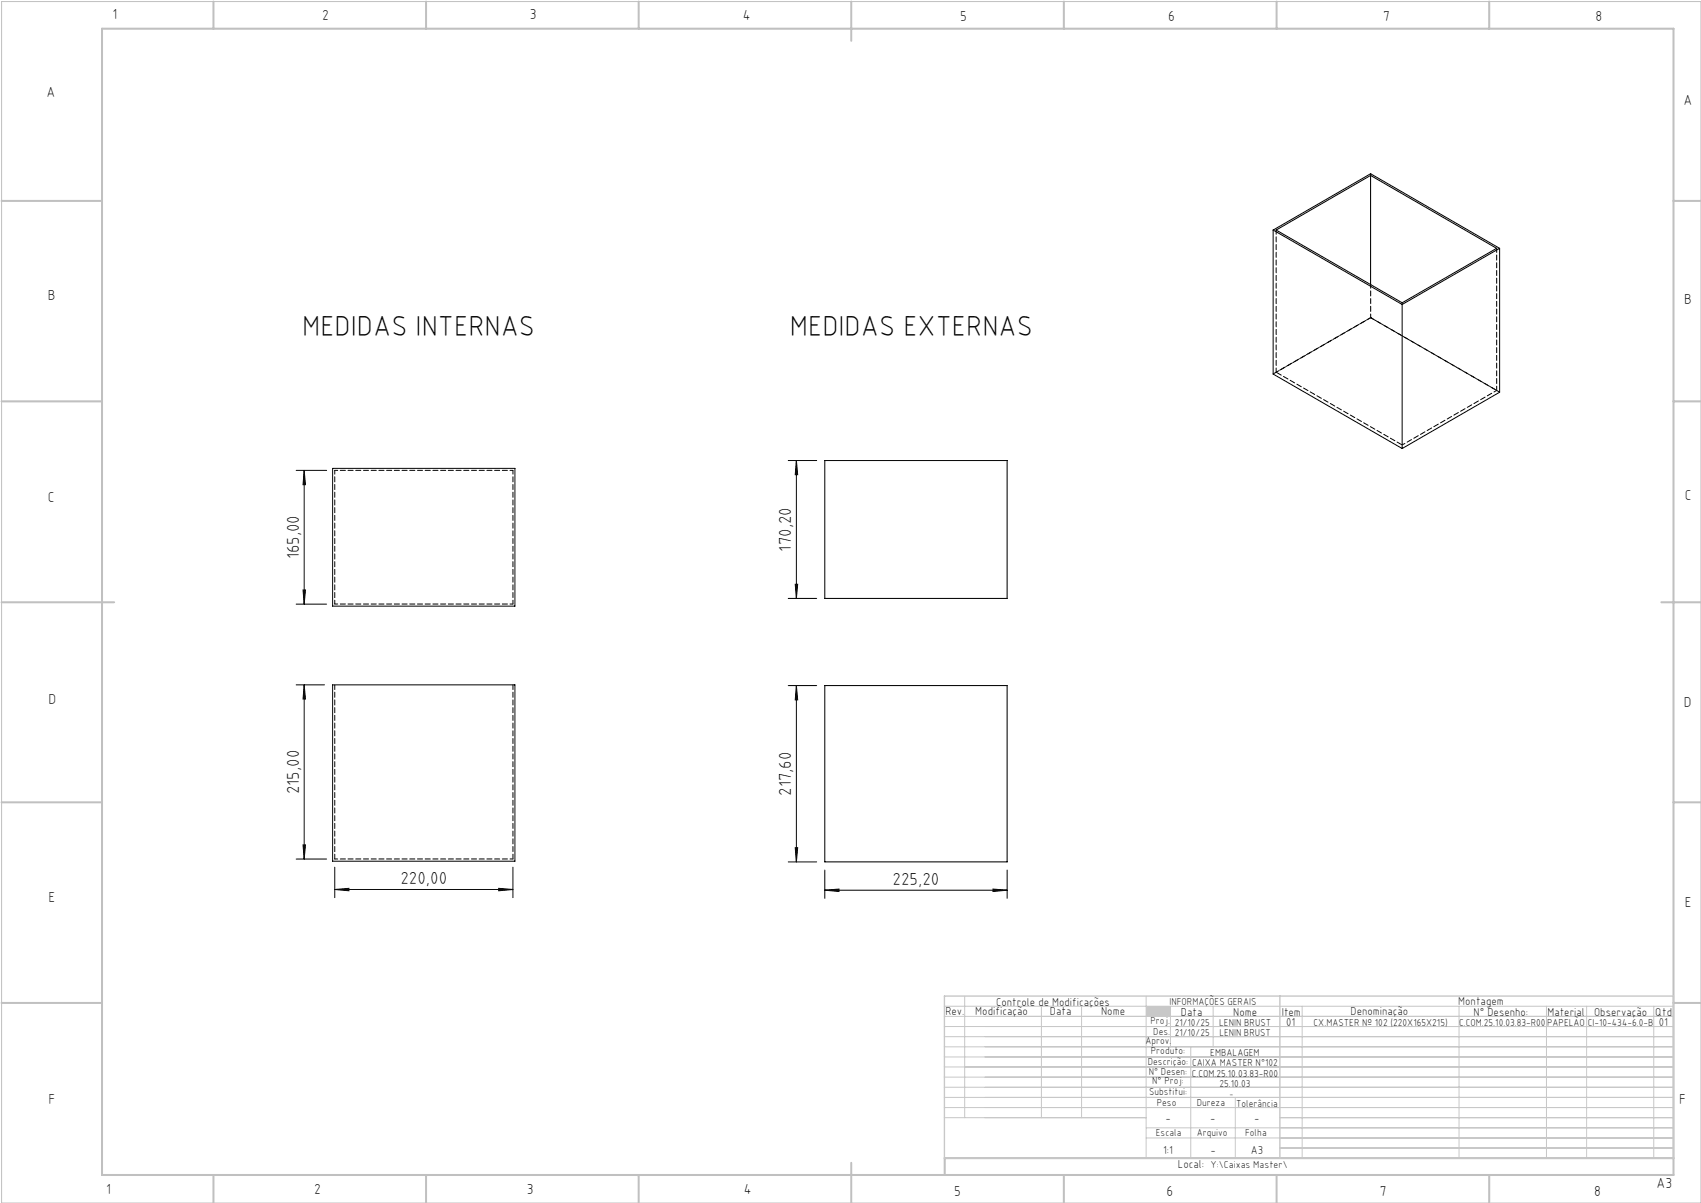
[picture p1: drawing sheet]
<svg xmlns="http://www.w3.org/2000/svg" width="420mm" height="297mm" viewBox="0 0 420 297" stroke-linecap="round" stroke-linejoin="round" font-family="sans-serif">
<path d="M.4 .4h419.6v296.6h-419.6z" fill="none" stroke="#c0c0c0" stroke-width=".25"/>
<g fill="none" stroke="#c0c0c0" stroke-width=".5">
<path d="M25.2 7.1h388v283h-388zM52.7 .4v6.7M105.2 .4v6.7M157.7 .4v6.7M210.2 .4v9.7M262.7 .4v6.7M315.2 .4v6.7M367.7 .4v6.7M.4 49.6h24.8M413.2 49.6h6.8M.4 99.1h24.8M413.2 99.1h6.8"/>
<path d="M.4 148.7h27.8M410.2 148.7h9.8M.4 198.1h24.8M413.2 198.1h6.8M.4 247.6h24.8M413.2 247.6h6.8M52.7 290.1v6.9M105.2 290.1v6.9M157.7 290.1v6.9M210.2 287.1v9.9M262.7 290.1v6.9M315.2 290.1v6.9"/>
<path d="M367.7 290.1v6.9M413.2 285.9h-179.9v4.2"/>
</g>
<g fill="none" stroke="#c3c8d2" stroke-width=".25">
<path d="M233.2 250.9h180M233.2 248.4h180M233.2 253.4h180M233.2 255.9h180M233.2 258.4h180M238.2 245.9v30M257.1 248.4v27.5M267.1 248.4v27.5M283 245.9v40M289 248.4v10M294 258.4v27.5M299.5 248.4v10"/>
<path d="M321.5 248.4v37.5M360.3 248.4v37.5M381.8 248.4v37.5M391.8 248.4v37.5M408.3 248.4v37.5M233.2 260.9h180M233.2 263.4h180M233.2 265.9h180M233.2 268.4h180M233.2 270.9h180M233.2 273.4h180M233.2 275.9h49.8"/>
<path d="M283 278.4h130.2M305 270.9v15M316 275.9h97.2M283 280.9h130.2M316 283.4h97.2"/>
</g>
<path d="M233.2 245.9h180v40h-180zM316 245.9v40" fill="none" stroke="#c3c8d2" stroke-width=".35"/>
<path d="M283 248.4h6v2.5h-6z" fill-rule="evenodd" fill="#c3c8d2"/>
<g fill="none" stroke="#000" stroke-width=".25">
<path d="M314.4 56.8v35.6l31.8 18.3M314.4 56.8l31.8 18.4M314.4 56.8l24-13.9 31.9 18.4M315.1 56.8l23.3-13.5 31.1 18-23.3 13.5zM338.4 43.3v27M346.2 75.2v35.5M370.3 61.3l-24.1 13.9M370.3 61.3v35.5l-24.1 13.9M73.1 116.1h7.5M75.1 116.1l.3 3.6h-.6zM75.1 116.1v33.1M82.1 115.6h45v34h-45z"/>
<path d="M194.6 113.7h7M196.6 113.7l.4 3.5h-.6zM196.6 113.7v34M203.7 113.7h45v34h-45zM73.1 149.2h7.5M74.8 145.7h.6l-.3 3.5zM194.6 147.7h7M196.4 144.2h.6l-.4 3.5zM73.1 169.1h7M75.1 169.1l.3 3.5h-.6zM75.1 169.1v43M82.1 169.1h45v43.5h-45z"/>
<path d="M194.6 169.3h7M196.6 169.3l.4 3.5h-.6zM196.6 169.3v43.5M203.7 169.3h45v43.5h-45zM73.1 212.1h7.5M74.8 208.6h.6l-.3 3.5zM82.7 219.6l3.4-.3v.6zM82.7 214.1v7.5M82.7 219.6h43.9M123.2 219.3l3.4 .3-3.4 .3zM126.6 214.1v7.5M194.6 212.8h7"/>
<path d="M196.4 209.3h.6l-.4 3.5zM203.7 219.8l3.5-.3v.6zM203.7 214.8v7M203.7 219.8h45M245.2 219.5l3.5 .3-3.5 .3zM248.7 214.8v7"/>
</g>
<g fill="#000">
<path d="M74.8 145.7h.6l-.3 3.5zM75.1 116.1l.3 3.6h-.6zM196.4 144.2h.6l-.4 3.5zM196.6 113.7l.4 3.5h-.6z"/>
<path d="M75.1 169.1l.3 3.5h-.6zM74.8 208.6h.6l-.3 3.5zM196.6 169.3l.4 3.5h-.6zM196.4 209.3h.6l-.4 3.5z"/>
<path d="M82.7 219.6l3.4-.3v.6zM123.2 219.3l3.4 .3-3.4 .3zM203.7 219.8l3.5-.3v.6zM245.2 219.5l3.5 .3-3.5 .3z"/>
</g>
<path d="M338.4 78.4l-24 13.9M82.7 169.1v43M126.7 169.1v43" fill="none" stroke="#000" stroke-width=".25" stroke-dasharray="1.3 .6" stroke-dashoffset=".1"/>
<path d="M338.4 78.4l-23.3 13.5M82.7 116.1h44M346.2 109.9l23.4-13.5M126.7 149.1h-44M82.7 212.1h44" fill="none" stroke="#000" stroke-width=".25" stroke-dasharray="1.3 .6" stroke-dashoffset=".5"/>
<path d="M370.3 96.8l-31.9-18.4M126.7 116.1v33M82.7 149.1v-33" fill="none" stroke="#000" stroke-width=".25" stroke-dasharray="1.3 .6" stroke-dashoffset=".3"/>
<path d="M338.4 42.9v.4M338.4 78.4h.1M346.2 74.7v.5" fill="none" stroke="#000" stroke-width=".25" stroke-dasharray="1.3 .6"/>
<path d="M338.4 70.3v8.1" fill="none" stroke="#000" stroke-width=".25" stroke-dasharray="1.3 .6" stroke-dashoffset=".4"/>
<path d="M315.1 91.9l31.1 18M369.6 96.4l-31.2-18" fill="none" stroke="#000" stroke-width=".25" stroke-dasharray="1.3 .6" stroke-dashoffset="-.2"/>
<path d="M315.1 56.8v35.1M369.6 61.3v35.1" fill="none" stroke="#000" stroke-width=".25" stroke-dasharray="1.3 .6" stroke-dashoffset=".2"/>
<g font-size="7.1">
<text x="74.6" y="82.9">MEDIDAS INTERNAS</text>
<text x="195" y="82.9">MEDIDAS EXTERNAS</text>
</g>
<g font-size="4.3">
<text x="195.4" y="136.2" transform="rotate(-90 195.4 136.2)">170,20</text>
<text x="73.8" y="138.1" transform="rotate(-90 73.8 138.1)">165,00</text>
<text x="73.8" y="196" transform="rotate(-90 73.8 196)">215,00</text>
<text x="195.4" y="196.5" transform="rotate(-90 195.4 196.5)">217,60</text>
<text x="98.9" y="218.3">220,00</text>
<text x="220.4" y="218.5">225,20</text>
</g>
<g font-size="3.6">
<text x="27.8" y="4.8">1</text>
<text x="79.5" y="4.9">2</text>
<text x="130.8" y="4.8">3</text>
<text x="183.4" y="4.9">4</text>
<text x="237.1" y="5.1">5</text>
<text x="288.4" y="5.2">6</text>
<text x="341.5" y="5.1">7</text>
<text x="394" y="5.2">8</text>
<text x="11.5" y="24">A</text>
<text x="415.7" y="25.8">A</text>
<text x="11.8" y="74.1">B</text>
<text x="415.8" y="75.1">B</text>
<text x="11.8" y="124">C</text>
<text x="416" y="123.5">C</text>
<text x="12" y="173.7">D</text>
<text x="415.8" y="174.7">D</text>
<text x="12" y="222.6">E</text>
<text x="416" y="223.9">E</text>
<text x="12" y="272.6">F</text>
<text x="414.6" y="272.6">F</text>
<text x="409" y="293.3">A3</text>
<text x="26.2" y="294.8">1</text>
<text x="77.6" y="294.8">2</text>
<text x="130.1" y="294.8">3</text>
<text x="183.7" y="294.7">4</text>
<text x="235.6" y="295.2">5</text>
<text x="288" y="295.2">6</text>
<text x="340.7" y="295.2">7</text>
<text x="393.6" y="295.2">8</text>
</g>
<g font-size="2.9">
<text x="240.8" y="250.6">Modificação</text>
<text x="259.2" y="250.6">Data</text>
<text x="271.9" y="250.6">Nome</text>
<text x="290.9" y="288.4">Local:</text>
</g>
<g font-size="2.8">
<text x="233.4" y="250.6">Rev.</text>
<text x="246" y="248.4">Controle de Modificações</text>
<text x="291.6" y="250.8">Data</text>
<text x="304.5" y="250.8">Nome</text>
<text x="316.5" y="250.9">Item</text>
<text x="333.5" y="250.5">Denominação</text>
<text x="360.1" y="248.2">Montagem</text>
<text x="363.9" y="250.8">N° Desenho:</text>
<text x="382.1" y="250.8">Material</text>
<text x="393.6" y="250.8">Observação</text>
<text x="408.7" y="250.9">Qtd</text>
<text x="317.6" y="253.3">01</text>
<text x="409.6" y="253.3">01</text>
<text x="287.7" y="276.9">-</text>
<text x="298.8" y="276.9">-</text>
<text x="309.7" y="276.9">-</text>
<text x="287.2" y="284.8">1:1</text>
<text x="298.9" y="284.8">-</text>
<text x="308.8" y="284.8">A3</text>
</g>
<g font-size="2.5">
<text x="288.7" y="248.2">INFORMAÇÕES GERAIS</text>
<text x="282.8" y="257.8">Aprov.</text>
<text x="284.1" y="252.9">Proj.</text>
<text x="284.8" y="255.4">Des.</text>
<text x="290.1" y="255.8">21/10/25</text>
<text x="290.1" y="253.3">21/10/25</text>
<text x="301" y="253.3">LENIN BRUST</text>
<text x="301.1" y="255.8">LENIN BRUST</text>
<text x="324.3" y="253.3">CX.MASTER Nº 102 (220X165X215)</text>
<text x="360.3" y="253.3">C.COM.25.10.03.83-R00</text>
<text x="382" y="253.3">PAPELÃO</text>
<text x="392" y="253.3">CI-10-434-6.0-B</text>
<text x="283.4" y="262.9">Descrição:</text>
<text x="284.2" y="260.3">Produto:</text>
<text x="294.3" y="263.3">CAIXA MASTER N°102</text>
<text x="298.8" y="260.7">EMBALAGEM</text>
<text x="283.7" y="265.4">N° Desen:</text>
<text x="284.5" y="267.7">N° Proj:</text>
<text x="294.3" y="265.9">C.COM.25.10.03.83-R00</text>
<text x="301.1" y="268.3">25.10.03</text>
<text x="283.7" y="270.4">Substitui:</text>
<text x="285.6" y="273">Peso</text>
<text x="295.5" y="273">Dureza</text>
<text x="305.2" y="273.3">Tolerância</text>
<text x="285.4" y="280.4">Escala</text>
<text x="295.5" y="280.4">Arquivo</text>
<text x="307.5" y="280.4">Folha</text>
<text x="298.9" y="288.4">Y:\Caixas Master\</text>
</g>
<text font-size="2.1" x="303.5" y="270.9">-</text>
</svg>
